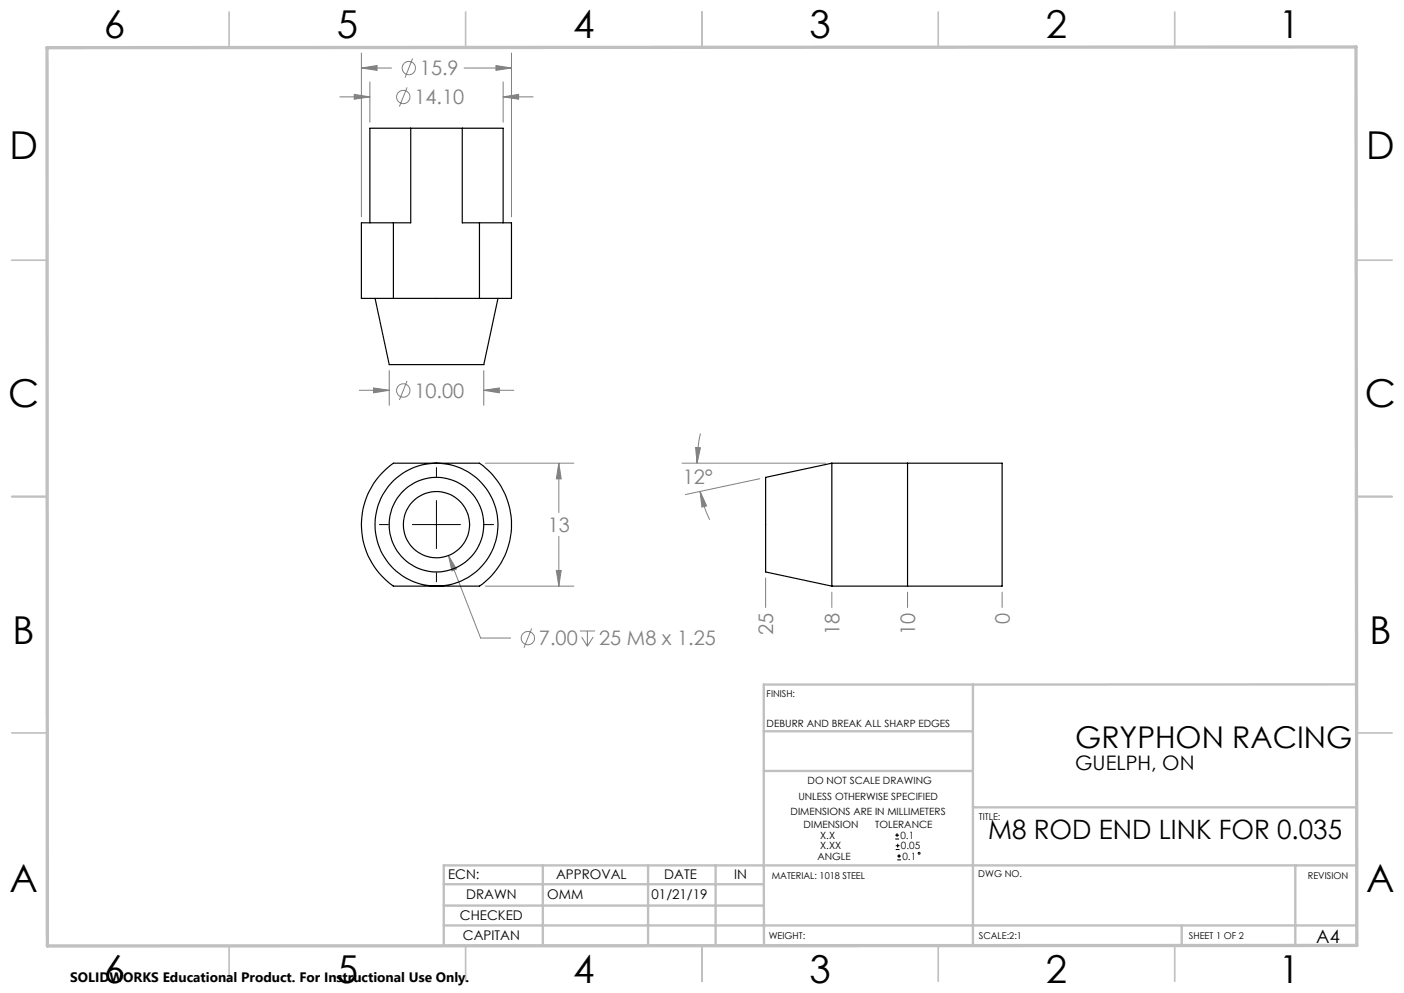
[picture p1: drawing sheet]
<svg xmlns="http://www.w3.org/2000/svg" width="297mm" height="210mm" viewBox="0 0 297 210" stroke-linecap="round" stroke-linejoin="round" font-family="sans-serif">
<g fill="none" stroke="#808080" stroke-width=".21">
<path d="M74.9 20l3.3 .5-3.3 .5zM76.4 11.2v34.7M76.4 14.4h6.4M76.4 14.4l3.4-.5v1zM78.2 17.3v8.6M86.1 18.5l-1.6 4M87.3 12.4l-1.6 4M98.2 14.4h10M104.9 13.9l3.3 .5-3.3 .5zM106.4 17.3v8.6M108.2 11.2v34.7M71.9 20.5h6.3"/>
<path d="M106.4 20.5l3.3-.5v1zM106.4 20.5h6.4M82.3 78.4v7.3M102.3 78.4v7.3M76 82.5h6.3M79 82l3.3 .5-3.3 .6zM86.1 80.6l-1.6 4M102.3 82.5l3.3-.5v1.1zM102.3 82.5h6.4M102.7 98h18.7M118.2 98l.5 3.3h-1zM118.2 98v10.4"/>
<path d="M144.3 98h30.4M147.1 94.6l1.1 .1-.7 3.3zM148.2 91.7a28.6 28.6 0 0 0-.7 6.3M94.9 117.5l6.8 17.4h6.3M94.9 117.5l1.7 2.9-1 .3zM118.2 113.4v10.6M148.1 103.9l1.4 3.1-1 .2zM148.1 103.9a29 29 0 0 0 2 6M160.7 101.2l-15.7 3.4M102.7 124h18.7M112.5 132.9l-1.7 4.1M117.7 120.6h1l-.5 3.4z"/>
<path d="M122.7 133.4h3.2M123 134.7l1.2 2M124.2 133.4v3.3M125.5 134.7l-1.3 2M162 122.2v6.3M176 125.2v3.3M192 125.2v3.3M212 125.2v3.3"/>
<circle cx="86.5" cy="14.4" r="1.4"/>
<circle cx="85.3" cy="20.5" r="1.41"/>
<circle cx="85.3" cy="82.6" r="1.41"/>
<circle cx="111.7" cy="134.9" r="1.4"/>
</g>
<g fill="none" stroke="#000" stroke-width=".21">
<path d="M92.3 98.9v1.9M80.3 110.9h1.9M87.2 110.9h10.2M92.3 105.9v10.1M102.5 110.9h1.9M92.3 121.1v1.9M189.4 177.4h.8M189.4 176.6h.8M189.5 179.7h.8M189.5 178.8h.8M189.8 176.2v.8M189.9 178.4v.8"/>
<path d="M189.8 181.8h.8M189.8 181h.8M190.2 180.6v.9"/>
<circle cx="194.4" cy="180.4" r=".2"/>
</g>
<g fill="none" stroke="#c0c0c0" stroke-width=".35">
<path d="M48.5 2.5v7.5M98.5 2.5v7.5M148.5 2.5v7.5M198.5 2.5v7.5M248.5 2.5v7.5M2.5 55h7.5M287 55h7.5M2.5 105h7.5M287 105h7.5M2.5 155h7.5M287 155h7.5M48.5 200v7.5"/>
<path d="M98.5 200v7.5M148.5 200v7.5M198.5 200v7.5M248.5 200v7.5"/>
</g>
<g fill="none" stroke="#c0c0c0" stroke-width=".5">
<path d="M161.6 154.6h44.2M205.8 144.8v55.2M287 144.7l-125.4 .1v55.2M161.6 163h44.2M205.8 170.7h81.2M93.9 195.7h193.1M93.9 191.5h67.7M93.9 187h67.7M114.8 183v17M137.1 183v17M151.4 183v17M250 195.8v4.2"/>
<path d="M274 183v16.9M287 183h-193.1v17"/>
</g>
<path d="M9.9 10.1l276.9-.2 .2 190-277 .2z" fill="none" stroke="#c0c0c0" stroke-width=".7"/>
<path d="M118.2 98l.5 3.3h-1zM117.7 120.6h1l-.5 3.4zM94.9 117.5l.7 3.2 1-.3zM104.9 13.9l3.3 .5-3.3 .5zM76.4 14.4l3.4-.5v1zM102.3 82.5l3.3-.5v1.1zM79 82l3.3 .5-3.3 .6zM74.9 20l3.3 .5-3.3 .5zM106.4 20.5l3.3-.5v1zM147.1 94.6l1.1 .1-.7 3.3zM148.1 103.9l1.4 3.1-1 .2z" fill="#808080"/>
<g fill="none" stroke="#000" stroke-width=".25">
<path d="M86.9 27.1h-8.7v20M86.9 27.1v20h-3.7M86.9 27.1h10.9M97.8 27.1h8.6v20M97.8 27.1v20h3.6M83.2 47.1h-6.8v16h6.8M83.2 47.1v16M101.4 47.1h6.8v16h-6.8M101.4 47.1v16M79.3 63.1l3 14h20l3-14M83.2 63.1h18.2M176 98v26"/>
<path d="M176 98h36v26h-36M176 98l-14 3v20l14 3M192 98v26M80.7 100.2l2.5-2.2h18.2a15.9 15.9 0 0 1 0 26h-18.2a15.9 15.9 0 0 1-2.5-23.8z"/>
<circle cx="92.3" cy="111" r="13"/>
<circle cx="92.3" cy="111" r="7"/>
<circle cx="92.3" cy="110.9" r="10"/>
</g>
<g font-size="8.1">
<text x="22" y="8">6</text>
<text x="71.2" y="8">5</text>
<text x="121.2" y="8">4</text>
<text x="171.3" y="8">3</text>
<text x="221.3" y="8">2</text>
<text x="270.5" y="8">1</text>
<text x="2" y="33.6">D</text>
<text x="289" y="33.6">D</text>
<text x="1.7" y="86.1">C</text>
<text x="288.7" y="86.1">C</text>
<text x="2.7" y="136.1">B</text>
<text x="289.7" y="136.1">B</text>
<text x="2" y="188.6">A</text>
<text x="289" y="188.6">A</text>
<text x="22" y="208">6</text>
<text x="71.2" y="208">5</text>
<text x="121.2" y="208">4</text>
<text x="171.3" y="208">3</text>
<text x="221.3" y="208">2</text>
<text x="270.5" y="208">1</text>
</g>
<text font-size="6.3" x="227.4" y="158.2">GRYPHON RACING</text>
<text font-size="5.6" x="209" y="177.5">M8 ROD END LINK FOR 0.035</text>
<g font-size="4.2" fill="#808080">
<text x="88.8" y="15.9">15.9</text>
<text x="87.7" y="22">14.10</text>
<text x="87.7" y="84.1">10.00</text>
<text x="144.4" y="102.4">12°</text>
<text x="115.9" y="112.5">13</text>
<text x="213.6" y="132" transform="rotate(-90 213.6 132)">0</text>
<text x="114" y="136.5">7.00</text>
<text x="126.8" y="136.5">25 M8 x 1.25</text>
<text x="163.6" y="134.3" transform="rotate(-90 163.6 134.3)">25</text>
<text x="177.6" y="134.3" transform="rotate(-90 177.6 134.3)">18</text>
<text x="193.6" y="134.3" transform="rotate(-90 193.6 134.3)">10</text>
</g>
<text font-size="4.2" x="227.4" y="162.8">GUELPH, ON</text>
<text font-size="3.9" x="278.4" y="199.3">A4</text>
<text font-size="2.9" x="14.9" y="207.6">SOLIDWORKS Educational Product. For Instructional Use Only.</text>
<g font-size="2.8">
<text x="94.8" y="185.9">ECN:</text>
<text x="117.6" y="185.9">APPROVAL</text>
<text x="140.5" y="185.9">DATE</text>
<text x="155.3" y="185.9">IN</text>
<text x="98.6" y="190.2">DRAWN</text>
<text x="115.8" y="190.2">OMM</text>
<text x="137.8" y="190.2">01/21/19</text>
<text x="97.3" y="194.5">CHECKED</text>
<text x="97.9" y="198.9">CAPITAN</text>
</g>
<g font-size="2.1">
<text x="162.2" y="153.7">DEBURR AND BREAK ALL SHARP EDGES</text>
<text x="170.8" y="165.8">DO NOT SCALE DRAWING</text>
<text x="167.2" y="172.4">DIMENSIONS ARE IN MILLIMETERS</text>
<text x="168.9" y="169.2">UNLESS OTHERWISE SPECIFIED</text>
<text x="170" y="175.2">DIMENSION</text>
<text x="173.5" y="179.6">X.XX</text>
<text x="173.5" y="177.4">X.X</text>
<text x="185.2" y="175.2">TOLERANCE</text>
<text x="190.5" y="177.4">0.1</text>
<text x="190.6" y="179.6">0.05</text>
<text x="172.9" y="181.8">ANGLE</text>
<text x="190.9" y="181.8">0.1</text>
</g>
<g font-size="2">
<text x="162.2" y="147.5">FINISH:</text>
<text x="207.1" y="173.3">TITLE:</text>
<text x="163.3" y="185.9">MATERIAL: 1018 STEEL</text>
<text x="207" y="185.5">DWG NO.</text>
<text x="276.7" y="185.9">REVISION</text>
<text x="162.6" y="198.5">WEIGHT:</text>
<text x="207.1" y="198.6">SCALE:2:1</text>
<text x="251.5" y="198.6">SHEET 1 OF 2</text>
</g>
</svg>
